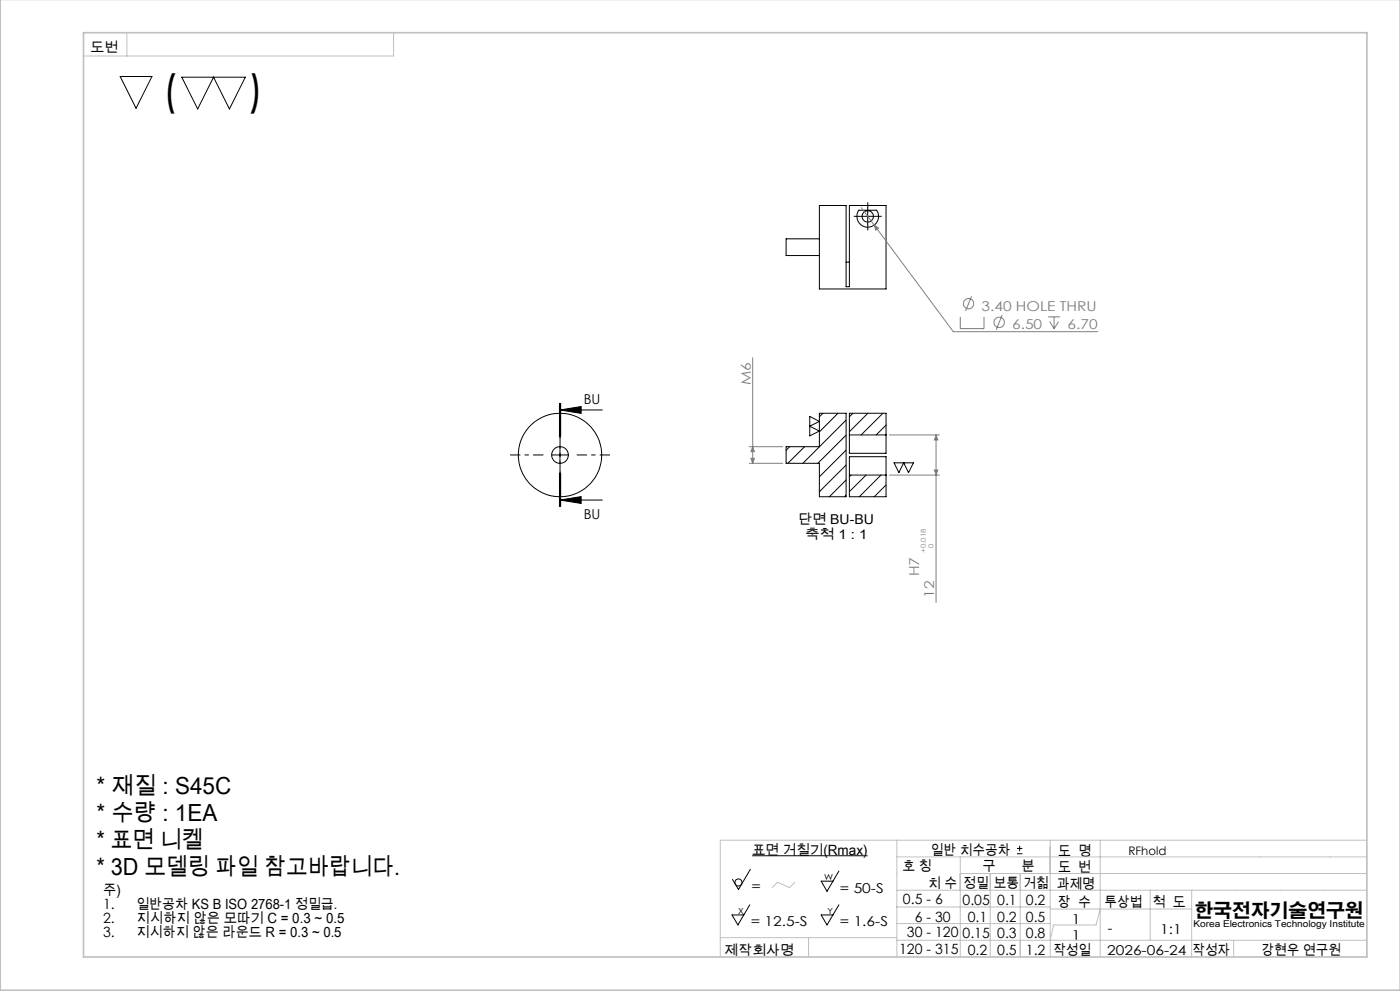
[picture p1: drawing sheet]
<svg xmlns="http://www.w3.org/2000/svg" width="420mm" height="297mm" viewBox="0 0 420 297" stroke-linecap="round" stroke-linejoin="round" font-family="sans-serif">
<g fill="none" stroke="#000" stroke-width=".3">
<path d="M36.1 22.9h9.5l-4.8 9.6zM54.5 23.1h19.1l-4.8 9.6-4.7-9.6-4.8 9.6zM245.8 61.6h8v24.3h1v-24.3h11v25h-20zM245.8 71.6h-10v5h10M253.8 78.6h1M257.6 63h5.4a3.2 3.2 0 0 1-2.7 5.1 3.2 3.2 0 0 1-2.7-5.1zM257.8 64.8h5M260.3 62.3v5M165.5 136.3h5M167.8 120.8v10M168 122.9l6.3-1.1v2.1zM168 133.9v4.9"/>
<path d="M168 122.9h12.7M168 120.8v10M168.2 120.8v10M236.9 133.9l-1.1 1M241.4 133.9l-5 4.9M242.9 124.8l2.9 1.5-2.9 1.4 2.9 1.5-2.9 1.4zM245.8 123.9h8v25h-8v-10.1h-10v-4.9h10zM246.9 123.9l-1.1 1M251.4 123.9l-5.6 5.5M253.8 125.9l-12.9 12.9M253.8 130.4l-8.4 8.4M253.8 134.9l-8 8"/>
<path d="M253.8 139.4l-8 8M254.8 130.3v5.6h11v-5.6M254.8 130.3v-6.4h11v6.4M254.8 130.3h11M255.9 123.9l-1.1 1M260.3 123.9l-5.5 5.5M264.9 123.9l-6.6 6.4M265.8 127.4l-2.9 2.9M268.2 138.7h5.8l-1.4 2.9-1.5-2.9-1.4 2.9zM167.8 141.8v10M168 149.9l6.3-1.1v2.1zM168 149.9h12.7"/>
<path d="M168 141.8v10M168.2 141.8v10zM253.8 143.9l-5 5M253.8 148.4l-.5 .5M254.8 142.4v-5.5h11v5.5M254.8 142.4v6.5h11v-6.5M254.8 142.4h11M255.3 142.4l-.5 .5M259.8 142.4l-5 5M264.3 142.4l-6.5 6.5M265.8 145.3l-3.5 3.6M225.6 256.5h34.7"/>
<path d="M305.1 255.9h1.6M305.1 254.3h1.6M305.9 253.5v1.6M224.9 271.2l-3.5 6-1.8-3h3.6M225.1 260.5l-3.6 6.1-1.8-3M251.7 271.2l-3.6 6-1.8-3h3.6M251.7 261.1l-3.6 6-1.8-3h3.6"/>
<circle cx="260.3" cy="64.8" r="1.7"/>
<circle cx="168" cy="136.4" r="2.5"/>
<circle cx="168" cy="136.4" r="12.5"/>
<circle cx="221.5" cy="264.5" r="1.06"/>
</g>
<g fill="none" stroke="#808080" stroke-width=".3">
<path d="M258.4 62.2l27.6 37.2h43.3M262.3 67.4l1.3 1-.9 .6zM288.1 95v3.5h7.1v-3.5M291.5 88.8l-1.8 4.4M300.6 94.4l-1.7 4.4M314.4 95h3.6M314.9 96.4l1.3 2.1M316.2 95v3.5M317.6 96.4l-1.4 2.1M225.8 107.2v31.6M224.8 138.8h10M224.8 133.9h10"/>
<path d="M225.3 137.4h1l-.5 1.4zM225.8 133.9l.5 1.5h-1zM266.8 130.3h15M280.8 130.3l.5 1.6h-1zM280.8 130.3v50.2M266.8 142.4h15M280.3 140.9h1l-.5 1.5z"/>
<circle cx="290.6" cy="91" r="1.55"/>
<circle cx="299.8" cy="96.6" r="1.55"/>
</g>
<path d="M163 136.3h-10M168 131.3v-10M173 136.3h10M168 141.3v10" fill="none" stroke="#000" stroke-width=".3" stroke-dasharray="15.2 1.3 1.3 1.3" stroke-dashoffset="12.1" stroke-linecap="butt"/>
<path d="M257.8 64.8h-1.7M260.3 62.3v-1.7M260.3 67.3v1.7M262.8 64.8h1.7" fill="none" stroke="#000" stroke-width=".3" stroke-dasharray="15.2 1.3 1.3 1.3" stroke-linecap="butt"/>
<path d="M168 120.8v31" fill="none" stroke="#000" stroke-width=".3" stroke-dasharray="6.3 1.3 1.3 1.3" stroke-dashoffset="2.9" stroke-linecap="butt"/>
<g fill="none" stroke="#c0c0c0" stroke-width=".3">
<path d="M38.1 9.8v7M118.1 9.8v7h-93.1M269.1 256.8h141M269.1 251.8v35M288.1 256.8v30M315.1 251.8v35M330.1 251.8v35M410.1 251.8h-194v35M238.5 264.4l-1.6 1.6-3.6-1.6-1.7 1.6M269.1 266.8h141M269.1 276.8h46M269.1 271.8h46"/>
<path d="M288.1 261.8h122M297.1 261.8v25M306.1 261.8v25M315.1 272.4h42.4M330.1 272.4l-1.3 4.8h-12.7l-1 4.6M345.1 266.8v15M357.5 266.8v20M216.1 281h53M242.6 281v5.8M269.1 281.8h141M370.1 281.8v5"/>
</g>
<path d="M.1 -.1v296.9h419.9M25 9.8h385.1v277h-385.1z" fill="none" stroke="#c0c0c0" stroke-width=".5"/>
<path d="M168 122.9l6.3-1.1v2.1zM168 149.9l6.3-1.1v2.1z" fill="#000"/>
<g fill="#808080">
<path d="M262.3 67.4l1.3 1-.9 .6z"/>
<path d="M225.3 137.4h1l-.5 1.4zM225.8 133.9l.5 1.5h-1z"/>
<path d="M280.8 130.3l.5 1.6h-1zM280.3 140.9h1l-.5 1.5z"/>
</g>
<g font-size="12.7">
<text x="48.7" y="31.4">(</text>
<text x="74.5" y="31.4">)</text>
</g>
<g font-size="7.1">
<text x="28.9" y="238.1">* 재질 : S45C</text>
<text x="28.9" y="246.1">* 수량 : 1EA</text>
<text x="28.9" y="254.2">* 표면 니켈</text>
<text x="28.9" y="262.2">* 3D 모델링 파일 참고바랍니다.</text>
</g>
<text font-size="5.6" x="358.3" y="274.7">한국전자기술연구원</text>
<g font-size="4.2">
<text x="225.6" y="256.2">표면 거칠기(Rmax)</text>
<text x="279.3" y="256.2">일반 치수공차</text>
<text x="317.5" y="256.4">도 명</text>
<text x="270.7" y="261.2">호 칭</text>
<text x="294.7" y="260.9">구</text>
<text x="306.5" y="260.9">분</text>
<text x="317.4" y="261.3">도 번</text>
<text x="30.9" y="268.2">주)</text>
<text x="278.5" y="266.1">치 수</text>
<text x="289.1" y="266.1">정밀</text>
<text x="298.2" y="266.1">보통</text>
<text x="307" y="266.1">거칢</text>
<text x="317.1" y="266.3">과제명</text>
<text x="30.9" y="272.5">1.</text>
<text x="40.9" y="272.5">일반공차 KS B ISO 2768-1 정밀급.</text>
<text x="270.9" y="271">0.5 - 6</text>
<text x="288.8" y="271.1">0.05</text>
<text x="299.2" y="271.1">0.1</text>
<text x="307.8" y="271.1">0.2</text>
<text x="317.4" y="271.9">장 수</text>
<text x="331.4" y="271.9">투상법</text>
<text x="345.9" y="271.9">척 도</text>
<text x="30.9" y="276.7">2.</text>
<text x="30.9" y="280.9">3.</text>
<text x="40.9" y="276.7">지시하지 않은 모따기 C = 0.3 ~ 0.5</text>
<text x="40.9" y="280.9">지시하지 않은 라운드 R = 0.3 ~ 0.5</text>
<text x="272.1" y="280.9">30 - 120</text>
<text x="274.4" y="276.2">6 - 30</text>
<text x="288.8" y="281">0.15</text>
<text x="290.3" y="276.3">0.1</text>
<text x="299.2" y="276.3">0.2</text>
<text x="299.2" y="281">0.3</text>
<text x="307.8" y="276.3">0.5</text>
<text x="307.8" y="281">0.8</text>
<text x="332.3" y="279.6">-</text>
<text x="269.7" y="286">120 - 315</text>
<text x="290.3" y="286.1">0.2</text>
<text x="299.2" y="286.1">0.5</text>
<text x="307.8" y="286.1">1.2</text>
<text x="316" y="286.1">작성일</text>
<text x="357.7" y="286.1">작성자</text>
<text x="378.5" y="286.1">강현우 연구원</text>
</g>
<g font-size="4.1">
<text x="27.1" y="15.5">도번</text>
<text x="175.1" y="121.2">BU</text>
<text x="175.1" y="155.6">BU</text>
<text x="239.5" y="157">단면 BU-BU</text>
<text x="241.5" y="161.6">축척 1 : 1</text>
<text x="225.4" y="267">=</text>
<text x="252" y="267.5">= 50-S</text>
<text x="225.2" y="277.7">= 12.5-S</text>
<text x="252" y="277.7">= 1.6-S</text>
<text x="321.5" y="281.6">1</text>
<text x="321.5" y="276.9">1</text>
<text x="348" y="279.8">1:1</text>
<text x="217.4" y="286.1">제작회사명</text>
<text x="332.2" y="286.2">2026-06-24</text>
</g>
<g font-size="4.1" fill="#808080">
<text x="294.4" y="93.1">3.40 HOLE THRU</text>
<text x="303.6" y="98.7">6.50</text>
<text x="320.3" y="98.7">6.70</text>
<text x="225.2" y="115.4" transform="rotate(-90 225.2 115.4)">M6</text>
<text x="275.7" y="172.8" transform="rotate(-90 275.7 172.8)">H7</text>
<text x="280.2" y="179.2" transform="rotate(-90 280.2 179.2)">12</text>
</g>
<text font-size="3.5" x="338.5" y="256.3">RFhold</text>
<text font-size="2.8" x="358" y="277.9">Korea Electronics Technology Institute</text>
<g font-size="2.5">
<text x="247.2" y="263.7">W</text>
<text x="221.5" y="273.8">X</text>
<text x="248.3" y="273.8">Y</text>
</g>
<g font-size="2" fill="#808080">
<text x="277.8" y="165.7" transform="rotate(-90 277.8 165.7)">+0.018</text>
<text x="280" y="164.3" transform="rotate(-90 280 164.3)">0</text>
</g>
</svg>
